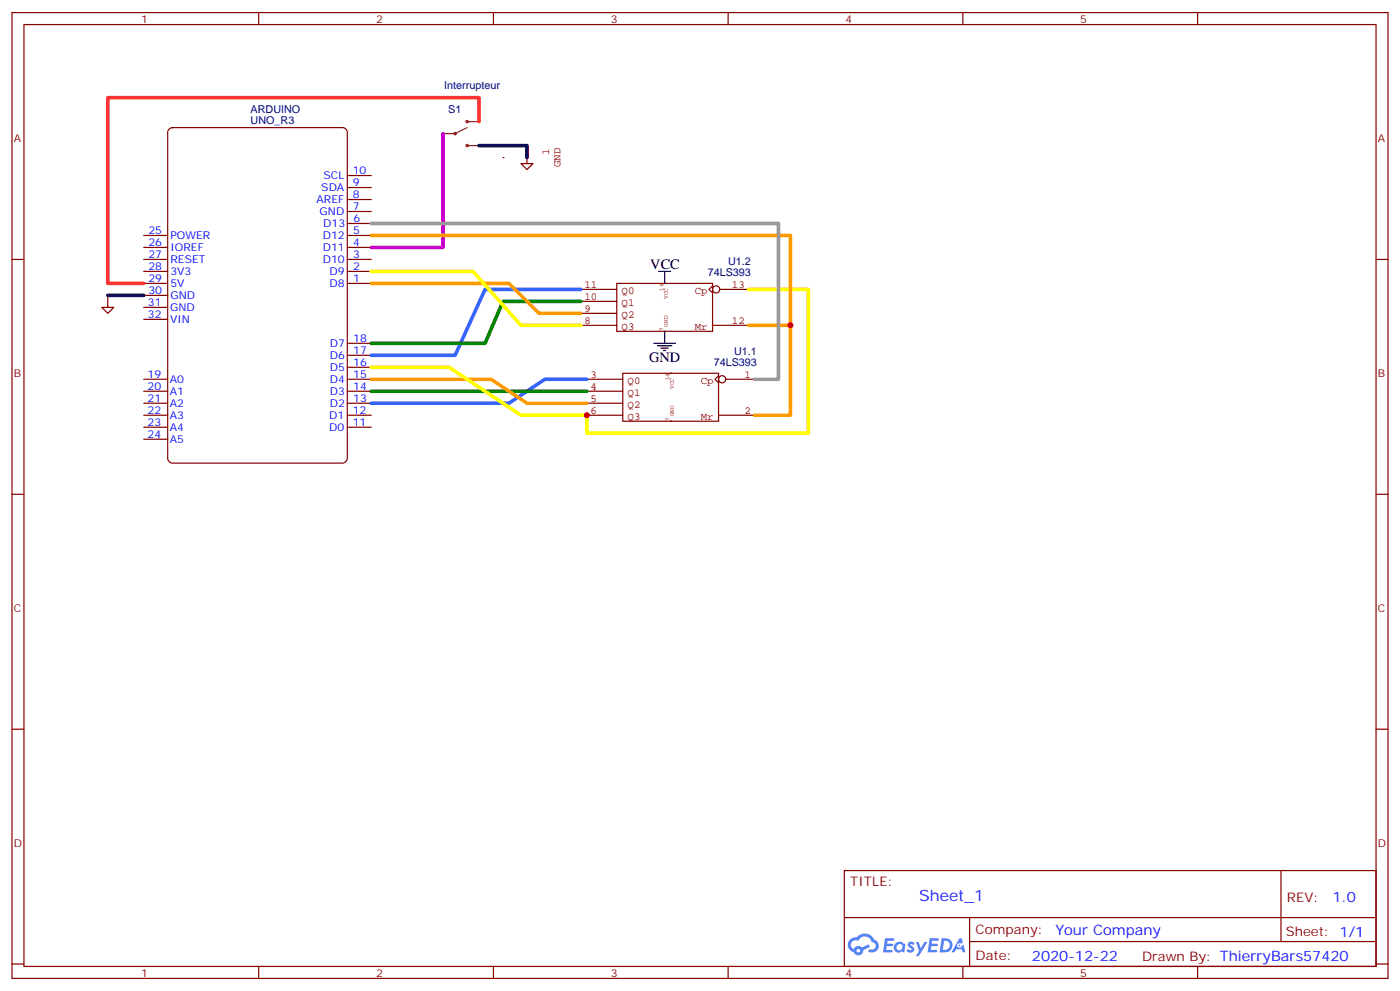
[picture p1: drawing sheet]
<svg xmlns="http://www.w3.org/2000/svg" width="412mm" height="292mm" viewBox="0 0 412 292" stroke-linecap="round" stroke-linejoin="round" font-family="sans-serif">
<g fill="none" stroke="#870000" stroke-width=".35">
<path d="M3.5 3.7h405.4v284.3h-405.4zM7.1 7.2h398.2v277.3h-398.2zM76.2 3.7v3.5M145.3 3.7v3.5M214.5 3.7v3.5M283.6 3.7v3.5M352.8 3.7v3.5M3.5 76.4h3.6M405.3 76.4h3.6M3.5 145.5h3.6M405.3 145.5h3.6M3.5 214.7h3.6"/>
<path d="M405.3 214.7h3.6M248.7 256.3h156.6v28.2h-156.6zM377.3 256.3v20.9M248.7 270.1h156.5M285.6 277.2h119.6M285.6 270.1v14.2M3.5 283.8h3.6M76.2 284.5v3.5M145.3 284.5v3.5M214.5 284.5v3.5M283.6 284.5v3.5M352.8 284.5v3.5"/>
<path d="M405.3 283.8h3.6"/>
</g>
<g fill="#5487ff">
<path d="M267.7 277.5a1.22 1.22 0 0 1 1.7 .2l-.4 .6a.47 .47 0 0 0-.3-.4 .47 .47 0 0 0-.5 .2l.1 .2a1.14 1.14 0 0 1 .8 1.8 1.14 1.14 0 0 1-1.9 0l-.2-.2 .5-.6 .7 .5a.29 .29 0 0 0 .3-.3 .29 .29 0 0 0-.2-.3 1.04 1.04 0 0 1-.6-1.7z"/>
<path d="M260.7 276.2h2.4l.3 .2-.2 .5-1.8 .1-.1 .8h1.5l.3 .4-.3 .4h-1.6l-.2 1.1h1.7l.2 .3-.2 .3-2.6 .1z"/>
<path d="M273.8 276.2h2.4l.3 .2-.1 .5-1.8 .1-.2 .8h1.6l.3 .4-.4 .4-1.6-.1-.1 1.1 1.7 .1 .2 .3-.2 .3-2.6 .1z"/>
<path d="M282.6 276.2h.7l.3 1.3-.6 .3a.69 .69 0 0 0-1 .3 .69 .69 0 0 0 .4 .9 .69 .69 0 0 0 .9-.6l.5-.2 .6 2.2h-.8l-.2-.9h-1.8l-.5 .9h-.8z"/>
<path d="M269.8 277.3h.8l.6 1.8 1.1-1.8h.9l-2.6 4.2h-.8l.9-1.5z"/>
<path d="M277.4 276.2l-.6 4.2h1.3a2.11 2.11 0 0 0 2.5-2.1 2.11 2.11 0 0 0-2.5-2.1zM278.1 277a1.39 1.39 0 0 1 1.7 1.4 1.39 1.39 0 0 1-1.8 1.2h-.3z"/>
<path d="M263.7 277.8a1.54 1.54 0 0 0-.1 2.2 1.54 1.54 0 0 0 2.2 .1l.6 .3 .3-2.3-.2-.3h-.4a1.49 1.49 0 0 0-2.4 0zM264 278.8a.94 .94 0 0 1 1.8 0 .94 .94 0 0 1-1.8 0z"/>
<path d="M250.4 276.6a2.18 2.18 0 0 0 1.1 3.7 1.44 1.44 0 0 0 1.6 .9 1.44 1.44 0 0 0 1.2-1.4l2-1.1-.5-.7-1.9 1a1.47 1.47 0 0 0-2.4 .4 1.39 1.39 0 0 1-.7-1.9 1.39 1.39 0 0 1 2-.5 2.12 2.12 0 0 1 2.2-1.3 2.12 2.12 0 0 1 1.9 1.7 1.14 1.14 0 0 1 1.1 1.4 1.14 1.14 0 0 1-1.7 .7 .43 .43 0 0 0-.5 .4 .43 .43 0 0 0 .4 .5 1.98 1.98 0 0 0 2.5-1.2 1.98 1.98 0 0 0-1.2-2.6 3.1 3.1 0 0 0-5.3-.6l-.9 .1zM252.3 279.9a.55 .55 0 0 1 1.1 0 .55 .55 0 0 1-1.1 0z"/>
<circle cx="282.6" cy="278.3" r=".26"/>
</g>
<g fill="#850000">
<circle cx="197.6" cy="124" r=".18"/>
<circle cx="197.6" cy="109.9" r=".18"/>
</g>
<g fill="none" stroke="#850000" stroke-width=".35">
<path d="M172.9 111.7h10.5M172.9 115.2h10.5M172.9 118.7h10.5M183.4 109.9h28.3v14.1h-28.3zM211.7 110.6l-1.1 1.1 1.1 1M213.8 111.7h8.4M172.9 122.2h10.5M211.7 122.2h10.5"/>
<circle cx="212.7" cy="111.7" r="1.06"/>
</g>
<g fill="#850000">
<circle cx="195.8" cy="97.5" r=".18"/>
<circle cx="195.8" cy="83.4" r=".18"/>
</g>
<g fill="none" stroke="#850000" stroke-width=".35">
<path d="M155.2 46.4v1.8h1.8l-1.8 1.7-1.7-1.7h1.7M171.1 95.8h10.6M171.1 92.3h10.6M171.1 88.7h10.6M171.1 85.2h10.6M181.7 83.4h28.2v14.1h-28.2zM209.9 84.1l-1.1 1.1 1.1 1.1M209.9 95.8h10.6M212 85.2h8.5"/>
<circle cx="211" cy="85.2" r="1.06"/>
</g>
<path d="M49.7 38.1l1.1-.5h50.1a1.41 1.41 0 0 1 1.4 1.4v95.9a1.51 1.51 0 0 1-1.4 1.4h-50.1a1.51 1.51 0 0 1-1.4-1.4v-95.9z" fill="none" stroke="#800000" stroke-width=".35"/>
<g fill="none" stroke="#870000" stroke-width=".35">
<path d="M102.3 58.7h7.1M102.3 55.2h7.1M102.3 51.7h7.1M42.3 79.9h7.1M42.3 76.4h7.1M42.3 72.8h7.1M42.3 69.3h7.1M102.3 79.9h7.1M102.3 76.4h7.1M102.3 72.8h7.1M102.3 69.3h7.1M102.3 65.8h7.1"/>
<path d="M102.3 62.3h7.1M42.3 83.4h7.1M42.3 87h7.1M42.3 90.5h7.1M42.3 94h7.1M102.3 83.4h7.1M42.3 118.7h7.1M42.3 115.2h7.1M42.3 111.7h7.1M102.3 118.7h7.1M102.3 115.2h7.1M102.3 111.7h7.1"/>
<path d="M102.3 108.1h7.1M102.3 104.6h7.1M102.3 101.1h7.1M42.3 125.8h7.1M42.3 122.2h7.1M42.3 129.3h7.1M102.3 125.8h7.1M102.3 122.2h7.1"/>
</g>
<g fill="none" stroke="#8c2424" stroke-width=".35">
<path d="M137.6 37.6l-3.5 1.7h-3.6M137.6 35.8h3.5M137.6 42.9h3.5"/>
<circle cx="134.1" cy="39.3" r=".35"/>
<circle cx="137.6" cy="35.8" r=".35"/>
<circle cx="137.6" cy="42.9" r=".35"/>
</g>
<path d="M130.5 39.3v33.5h-21.1" fill="none" stroke="#c0c" stroke-width="1.1"/>
<path d="M141.1 35.8v-7h-109.4v54.6h10.6" fill="none" stroke="#f33" stroke-width="1.1"/>
<circle cx="148.2" cy="46.4" r=".18" fill="#850000"/>
<path d="M141.1 42.9h14.1v3.5M31.7 87h10.6" fill="none" stroke="#000" stroke-width="1.1"/>
<path d="M31.7 87v3.5h1.8l-1.8 1.8-1.7-1.8h1.7" fill="none" stroke="#850000" stroke-width=".35"/>
<path d="M171.1 85.2h-28.2l-8.8 19.4h-24.7M172.9 111.7h-12.4l-10.6 7h-40.5" fill="none" stroke="#36f" stroke-width="1.1"/>
<path d="M171.1 88.7h-22.9l-5.3 12.4h-33.5M109.4 115.2h63.5" fill="none" stroke="#008700" stroke-width="1.1"/>
<path d="M109.4 69.3h123.4v26.5h-12.3M109.4 83.4h40.5l8.8 8.9h12.4M232.8 95.8v26.4h-10.6M109.4 111.7h35.2l10.6 7h17.7" fill="none" stroke="#f90" stroke-width="1.1"/>
<path d="M109.4 79.9h29.9l14.2 15.9h17.6M220.5 85.2h17.6v42.3h-65.2v-5.3h-19.4l-21.2-14.1h-22.9" fill="none" stroke="#ff0" stroke-width="1.1"/>
<path d="M109.4 65.8h119.9v45.9h-7.1" fill="none" stroke="#999" stroke-width="1.1"/>
<path d="M194 79.9h3.6M195.8 79.9v3.5M195.8 97.5v3.6M192.6 101.1h6.4M193.7 101.8h4.2M194.7 102.5h2.1M195.4 103.2h.7" fill="none" stroke="#000" stroke-width=".35"/>
<g fill="#c00">
<circle cx="172.9" cy="122.2" r=".88"/>
<circle cx="232.8" cy="95.8" r=".88"/>
</g>
<text font-size="4.6" fill="#00f" x="270.8" y="265.3">Sheet_1</text>
<g font-size="4.2">
<text x="191.6" y="79.2">VCC</text>
<text x="191.2" y="106.7">GND</text>
</g>
<g font-size="4.2" fill="#00f">
<text x="392.5" y="265.6">1.0</text>
<text x="310.9" y="275.1">Your Company</text>
<text x="304" y="282.9">2020-12-22</text>
</g>
<g font-size="3.9" fill="#800">
<text x="250.5" y="260.9">TITLE:</text>
<text x="379.1" y="265.6">REV:</text>
<text x="287.4" y="275.1">Company:</text>
<text x="378.7" y="275.7">Sheet: 1/1</text>
<text x="287.4" y="282.8">Date:</text>
<text x="336.4" y="282.8">Drawn By: ThierryBars57420</text>
</g>
<g font-size="3.2" fill="#800">
<text x="41.6" y="6.7">1</text>
<text x="110.8" y="6.7">2</text>
<text x="179.9" y="6.7">3</text>
<text x="249.1" y="6.7">4</text>
<text x="318.2" y="6.7">5</text>
<text x="4.1" y="41.8">A</text>
<text x="405.9" y="41.8">A</text>
<text x="4.1" y="110.9">B</text>
<text x="405.9" y="110.9">B</text>
<text x="4.1" y="180.1">C</text>
<text x="405.9" y="180.1">C</text>
<text x="4.1" y="249.2">D</text>
<text x="405.9" y="249.2">D</text>
<text x="41.6" y="287.5">1</text>
<text x="110.8" y="287.5">2</text>
<text x="179.9" y="287.5">3</text>
<text x="249.1" y="287.5">4</text>
<text x="318.2" y="287.5">5</text>
</g>
<g font-size="3.2" fill="#000080">
<text x="130.9" y="26.3">Interrupteur</text>
<text x="73.8" y="33.3">ARDUINO</text>
<text x="132" y="33.3">S1</text>
<text x="73.8" y="36.5">UNO_R3</text>
<text x="208.5" y="81.3">74LS393</text>
<text x="214.5" y="78.1">U1.2</text>
<text x="210.2" y="107.8">74LS393</text>
<text x="216.2" y="104.6">U1.1</text>
</g>
<g font-size="3.2" fill="#840000">
<text x="161.7" y="45.6" transform="rotate(-90 161.7 45.6)">1</text>
<text x="165.1" y="49.2" transform="rotate(-90 165.1 49.2)">GND</text>
<text x="172.2" y="88.4">10</text>
<text x="172.2" y="84.8">11</text>
<text x="183.1" y="86.7">Q0</text>
<text x="204.7" y="86.7">Cp</text>
<text x="215.6" y="84.8">13</text>
<text x="172.2" y="95.4">8</text>
<text x="172.2" y="91.9">9</text>
<text x="183.1" y="93.8">Q2</text>
<text x="183.1" y="90.2">Q1</text>
<text x="215.6" y="95.4">12</text>
<text x="183.1" y="97.3">Q3</text>
<text x="204.7" y="97.3">Mr</text>
<text x="173.9" y="111.3">3</text>
<text x="184.9" y="113.2">Q0</text>
<text x="206.4" y="113.2">Cp</text>
<text x="219.3" y="111.3">1</text>
<text x="173.9" y="114.8">4</text>
<text x="173.9" y="118.4">5</text>
<text x="184.9" y="116.7">Q1</text>
<text x="173.9" y="121.9">6</text>
<text x="184.9" y="120.2">Q2</text>
<text x="184.9" y="123.7">Q3</text>
<text x="206.4" y="123.7">Mr</text>
<text x="219.3" y="121.9">2</text>
</g>
<g font-size="3.2" fill="#00f">
<text x="95.3" y="52.8">SCL</text>
<text x="103.9" y="51.4">10</text>
<text x="93.2" y="59.8">AREF</text>
<text x="94.7" y="56.3">SDA</text>
<text x="103.9" y="58.4">8</text>
<text x="103.9" y="54.9">9</text>
<text x="94.2" y="63.3">GND</text>
<text x="103.9" y="61.9">7</text>
<text x="104.2" y="65.4">6</text>
<text x="43.7" y="68.9">25</text>
<text x="50.2" y="70.3">POWER</text>
<text x="95.1" y="70.4">D12</text>
<text x="95.2" y="66.8">D13</text>
<text x="104" y="69">5</text>
<text x="43.7" y="72.4">26</text>
<text x="43.7" y="76">27</text>
<text x="50.2" y="73.9">IOREF</text>
<text x="50.2" y="77.4">RESET</text>
<text x="95.1" y="77.4">D10</text>
<text x="95.1" y="73.9">D11</text>
<text x="104" y="76">3</text>
<text x="104" y="72.5">4</text>
<text x="43.7" y="79.5">28</text>
<text x="43.7" y="83">29</text>
<text x="50.2" y="80.9">3V3</text>
<text x="97.1" y="81">D9</text>
<text x="104" y="83.1">1</text>
<text x="104" y="79.6">2</text>
<text x="43.7" y="86.6">30</text>
<text x="50.2" y="84.4">5V</text>
<text x="50.2" y="88">GND</text>
<text x="97.1" y="84.5">D8</text>
<text x="43.6" y="90.1">31</text>
<text x="43.6" y="93.7">32</text>
<text x="50.1" y="91.5">GND</text>
<text x="50.1" y="95.1">VIN</text>
<text x="104.1" y="100.7">18</text>
<text x="97.1" y="105.7">D6</text>
<text x="97.1" y="102.1">D7</text>
<text x="104.1" y="107.8">16</text>
<text x="104.1" y="104.2">17</text>
<text x="43.5" y="111.2">19</text>
<text x="50" y="112.6">A0</text>
<text x="97.1" y="112.7">D4</text>
<text x="97.1" y="109.2">D5</text>
<text x="104.1" y="111.3">15</text>
<text x="43.5" y="114.8">20</text>
<text x="43.5" y="118.3">21</text>
<text x="50" y="116.2">A1</text>
<text x="50" y="119.7">A2</text>
<text x="97.1" y="119.8">D2</text>
<text x="97.1" y="116.2">D3</text>
<text x="104.1" y="118.4">13</text>
<text x="104.1" y="114.8">14</text>
<text x="43.5" y="121.8">22</text>
<text x="43.5" y="125.3">23</text>
<text x="50" y="123.2">A3</text>
<text x="97" y="123.3">D1</text>
<text x="103.9" y="125.4">11</text>
<text x="103.9" y="121.9">12</text>
<text x="43.5" y="128.9">24</text>
<text x="50" y="126.8">A4</text>
<text x="50" y="130.3">A5</text>
<text x="97" y="126.8">D0</text>
</g>
<g font-size="1.8" fill="#840000">
<text x="195.4" y="85.5" transform="rotate(-90 195.4 85.5)">14</text>
<text x="196.7" y="88" transform="rotate(-90 196.7 88)">VCC</text>
<text x="195.4" y="97.5" transform="rotate(-90 195.4 97.5)">7</text>
<text x="196.7" y="96.1" transform="rotate(-90 196.7 96.1)">GND</text>
<text x="197.2" y="112" transform="rotate(-90 197.2 112)">14</text>
<text x="198.5" y="114.5" transform="rotate(-90 198.5 114.5)">VCC</text>
<text x="197.2" y="124" transform="rotate(-90 197.2 124)">7</text>
<text x="198.5" y="122.6" transform="rotate(-90 198.5 122.6)">GND</text>
</g>
</svg>
